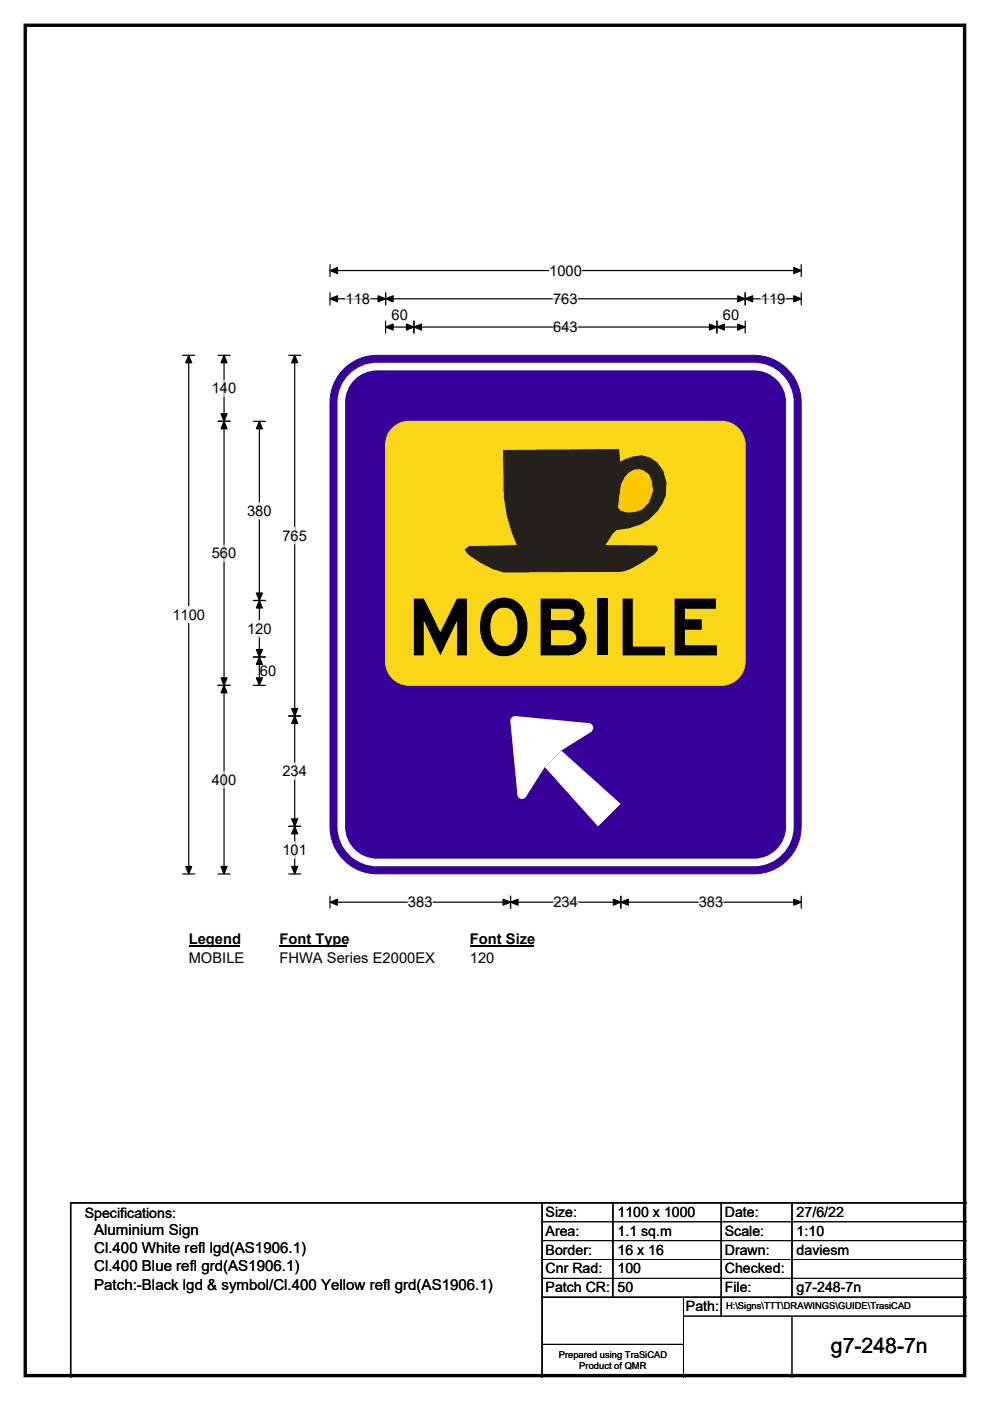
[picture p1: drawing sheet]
<svg xmlns="http://www.w3.org/2000/svg" width="210mm" height="297mm" viewBox="0 0 210 297" stroke-linecap="round" stroke-linejoin="round" font-family="sans-serif">
<path d="M5.4 5.4h199.2v286.3h-199.2z" fill="none" stroke="#000" stroke-width=".72"/>
<path d="M70 57.4h99.9M70 56.1v2.5M169.9 56.1v2.5" fill="none" stroke="#000" stroke-width=".25"/>
<path d="M70 57.4l1.6-.7v1.3zM168.4 56.7l1.5 .7-1.5 .6z" fill="#000" stroke="#000" stroke-width=".25"/>
<path d="M116.5 55.6h6.9v3.5h-6.9z" fill="#fff"/>
<g fill="none" stroke="#000" stroke-width=".25">
<path d="M38.8 75.3h2.5M40 75.3v110M70 63.4h99.9M70 62.1v2.5M81.8 62.1v2.5M81.8 68.1v2.5M81.8 69.3h76.3M87.8 68.1v2.5M152.1 68.1v2.5M158.1 62.1v2.5M158.1 68.1v2.5M169.9 62.1v2.5"/>
<path d="M38.8 185.3h2.5M70 190v2.6M70 191.3h99.9M108.3 190v2.6M131.7 190v2.6M169.9 190v2.6"/>
</g>
<g fill="#000" stroke="#000" stroke-width=".25">
<path d="M40 75.3l.7 1.6h-1.3zM70 63.4l1.6-.7v1.3zM81.8 63.4l1.6-.7v1.3zM80.2 62.7l1.6 .7-1.6 .6zM81.8 69.3l1.6-.6v1.3zM87.8 69.3l1.6-.6v1.3zM86.2 68.7l1.6 .6-1.6 .7zM150.5 68.7l1.6 .6-1.6 .7zM152.1 69.3l1.5-.6v1.3zM156.5 62.7l1.6 .7-1.6 .6zM158.1 63.4l1.5-.7v1.3zM156.5 68.7l1.6 .6-1.6 .7z"/>
<path d="M168.4 62.7l1.5 .7-1.5 .6zM39.4 183.7h1.3l-.7 1.6zM70 191.3l1.6-.7v1.3zM108.3 191.3l1.6-.7v1.3zM106.7 190.6l1.6 .7-1.6 .6zM130.1 190.6l1.6 .7-1.6 .6zM131.7 191.3l1.6-.7v1.3zM168.4 190.6l1.5 .7-1.5 .6z"/>
</g>
<path d="M73.3 63.4h5.2M117.3 63.4h5.2M117.3 69.3h5.2M161.4 63.4h5.2M86.5 191.3h5.2M117.4 191.3h5.2M148.2 191.3h5.2" fill="none" stroke="#fff" stroke-width=".25"/>
<path d="M36.6 128.6h6.9v3.5h-6.9z" fill="#fff"/>
<g fill="none" stroke="#000" stroke-width=".25">
<path d="M46.2 75.3h2.6M47.5 75.3v110M61.2 75.3h2.6M62.5 75.3v110M46.2 89.3h2.6M53.7 89.3h2.6M55 89.3v56M53.7 127.3h2.6M53.7 139.3h2.6M46.2 145.3h2.6M53.7 145.3h2.6M61.2 151.8h2.6"/>
<path d="M61.2 175.2h2.6M46.2 185.3h2.6M61.2 185.3h2.6"/>
</g>
<g fill="#000" stroke="#000" stroke-width=".25">
<path d="M47.5 75.3l.7 1.6h-1.3zM62.5 75.3l.6 1.6h-1.2zM47.5 89.3l.7 1.6h-1.3zM46.9 87.7h1.3l-.7 1.6zM55 89.3l.6 1.6h-1.2zM55 127.3l.6 1.6h-1.2zM54.4 137.7h1.2l-.6 1.6zM54.4 125.7h1.2l-.6 1.6zM55 139.3l.6 1.6h-1.2zM46.9 143.7h1.3l-.7 1.6zM47.5 145.3l.7 1.6h-1.3zM54.4 143.7h1.2l-.6 1.6z"/>
<path d="M62.5 151.8l.6 1.6h-1.2zM61.9 150.2h1.2l-.6 1.6zM61.9 173.6h1.2l-.6 1.6zM62.5 175.2l.6 1.6h-1.2zM46.9 183.7h1.3l-.7 1.6zM61.9 183.7h1.2l-.6 1.6z"/>
</g>
<path d="M47.5 80.6v3.5M47.5 115.6v3.5M55 106.6v3.5M62.5 111.8v3.5M55 131.6v3.4M47.5 163.6v3.4M62.5 161.8v3.4M62.5 178.5v3.5" fill="none" stroke="#fff" stroke-width=".25"/>
<path d="M40 197.3h10.8v3.5h-10.8z" fill="#fff"/>
<path d="M40 200.6h10.8" fill="none" stroke="#000" stroke-width=".32"/>
<path d="M59.3 197.3h14.4v3.5h-14.4z" fill="#fff"/>
<path d="M59.3 200.6h14.4" fill="none" stroke="#000" stroke-width=".32"/>
<path d="M99.7 197.3h13.4v3.5h-13.4z" fill="#fff"/>
<path d="M99.7 200.6h13.4" fill="none" stroke="#000" stroke-width=".32"/>
<g fill="#fff">
<path d="M40 201.5h11.8v3.5h-11.8z"/>
<path d="M59.3 201.5h32.9v3.5h-32.9z"/>
<path d="M99.7 201.5h5.2v3.5h-5.2z"/>
</g>
<path d="M72.5 78.7a10 10 0 0 1 7.5-3.4h79.9a10 10 0 0 1 10 10v90a10 10 0 0 1-10 10h-79.9a10 10 0 0 1-10-10v-90a9.9 9.9 0 0 1 2.5-6.6z" fill-rule="evenodd" fill="#37009b" stroke="#37009b" stroke-width=".21"/>
<path d="M74.2 80.3a7.6 7.6 0 0 1 5.8-2.6h79.9a7.6 7.6 0 0 1 7.6 7.6v90a7.6 7.6 0 0 1-7.6 7.6h-79.9a7.6 7.6 0 0 1-7.6-7.6v-90a7.6 7.6 0 0 1 1.8-5z" fill="none" stroke="#fff" stroke-width="1.6"/>
<g fill="#fff">
<path d="M115.5 162.6l3.5-3.5 12.6 11.3-4.7 4.8z"/>
<path d="M108.2 152.9l1.1-1.1 15.8 1.5 .4 1.8-6.5 4-3.5 3.5-4 6.3-1.8-.4z" fill-rule="evenodd"/>
<circle cx="124.8" cy="154.3" r="1"/>
<circle cx="109.2" cy="152.8" r="1"/>
<circle cx="110.7" cy="168.4" r="1"/>
</g>
<path d="M83.6 90.5a5 5 0 0 1 3.2-1.2h66.2a5 5 0 0 1 5 5v46a5 5 0 0 1-5 5h-66.2a5 5 0 0 1-5-5v-46a5 5 0 0 1 1.8-3.8z" fill-rule="evenodd" fill="#fad716" stroke="#fad716" stroke-width=".21"/>
<path d="M106.8 95.5l24.4-.2 .2 2.8 1.2-.6 1.7-.6a5.2 5.2 0 0 1 6.3 3 7.6 7.6 0 0 1-1.2 8.3 11.2 11.2 0 0 1-8.7 4.1l-.8 .8-1.7 2.6h10.8l.3 .3 .1 .6-.7 .9-2.7 1.8-2.3 1.2-1.2 .5-1 .1-24.6 .2-2.3-.7-2.8-1.5-2.4-1.6-.7-.9 .8-.7 10.3-.2-1.1-2.6-1.1-3.6-.6-4.2z" fill-rule="evenodd" fill="#24211d" stroke="#24211d" stroke-width=".21"/>
<path d="M133.1 100.3a3.1 3.1 0 0 1 5.2 1.6l.3 2.2-.9 2.5a5 5 0 0 1-6.1 1.8l-.6-.7 .6-4.9 .7-1.5z" fill-rule="evenodd" fill="#fdc800" stroke="#24211d" stroke-width=".21"/>
<path d="M115 255v37M130 255v20M153 255v24M168 255v20M205 255h-190v37M115 275h90" fill="none" stroke="#000" stroke-width=".3"/>
<path d="M115 259h90M115 263h90M115 267h90M115 271h90M145 279h60M145 275v17M168 279v13M115 285h30" fill="none" stroke="#000" stroke-width=".21"/>
<text font-size="16.7" x="86.2" y="138.9">MOBILE</text>
<text font-size="4.5" x="176.2" y="286.9">g7-248-7n</text>
<g font-size="3.2">
<text x="20" y="261.9">Aluminium Sign</text>
<text x="20" y="265.7">Cl.400 White refl lgd(AS1906.1)</text>
<text x="20" y="269.6">Cl.400 Blue refl grd(AS1906.1)</text>
<text x="20" y="273.4">Patch:-Black lgd &amp; symbol/Cl.400 Yellow refl grd(AS1906.1)</text>
</g>
<g font-size="3.1">
<text x="116.5" y="58.4">1000</text>
<text x="73.3" y="64.4">118</text>
<text x="117.3" y="64.4">763</text>
<text x="161.4" y="64.4">119</text>
<text x="83.1" y="67.9">60</text>
<text x="117.3" y="70.4">643</text>
<text x="153.3" y="67.9">60</text>
<text x="44.9" y="83.4">140</text>
<text x="52.4" y="109.4">380</text>
<text x="44.9" y="118.4">560</text>
<text x="59.9" y="114.6">765</text>
<text x="36.6" y="131.4">1100</text>
<text x="52.4" y="134.4">120</text>
<text x="55.1" y="143.3">60</text>
<text x="44.9" y="166.3">400</text>
<text x="59.9" y="164.5">234</text>
<text x="59.9" y="181.3">101</text>
<text x="86.5" y="192.3">383</text>
<text x="117.4" y="192.3">234</text>
<text x="148.2" y="192.3">383</text>
<text x="40" y="200.1">Legend</text>
<text x="59.3" y="200.1">Font Type</text>
<text x="99.7" y="200.1">Font Size</text>
<text x="40" y="204.3">MOBILE</text>
<text x="59.3" y="204.3">FHWA Series E2000EX</text>
<text x="99.7" y="204.3">120</text>
</g>
<g font-size="3">
<text x="115.7" y="258">Size:</text>
<text x="131" y="258">1100 x 1000</text>
<text x="153.7" y="258">Date:</text>
<text x="169" y="258">27/6/22</text>
<text x="18" y="258.2">Specifications:</text>
<text x="115.7" y="262">Area:</text>
<text x="131" y="262">1.1 sq.m</text>
<text x="153.7" y="262">Scale:</text>
<text x="169" y="262">1:10</text>
<text x="115.7" y="266">Border:</text>
<text x="115.7" y="270">Cnr Rad:</text>
<text x="131" y="266">16 x 16</text>
<text x="131" y="270">100</text>
<text x="153.7" y="266">Drawn:</text>
<text x="153.7" y="270">Checked:</text>
<text x="169" y="266">daviesm</text>
<text x="115.7" y="274">Patch CR:</text>
<text x="131" y="274">50</text>
<text x="153.7" y="274">File:</text>
<text x="169" y="274">g7-248-7n</text>
<text x="145.5" y="278">Path:</text>
</g>
<g font-size="2">
<text x="154" y="277.6">H:\Signs\TTT\DRAWINGS\GUIDE\TrasiCAD</text>
<text x="118.5" y="287.8">Prepared using TraSiCAD</text>
<text x="122.9" y="290.2">Product of QMR</text>
</g>
</svg>
